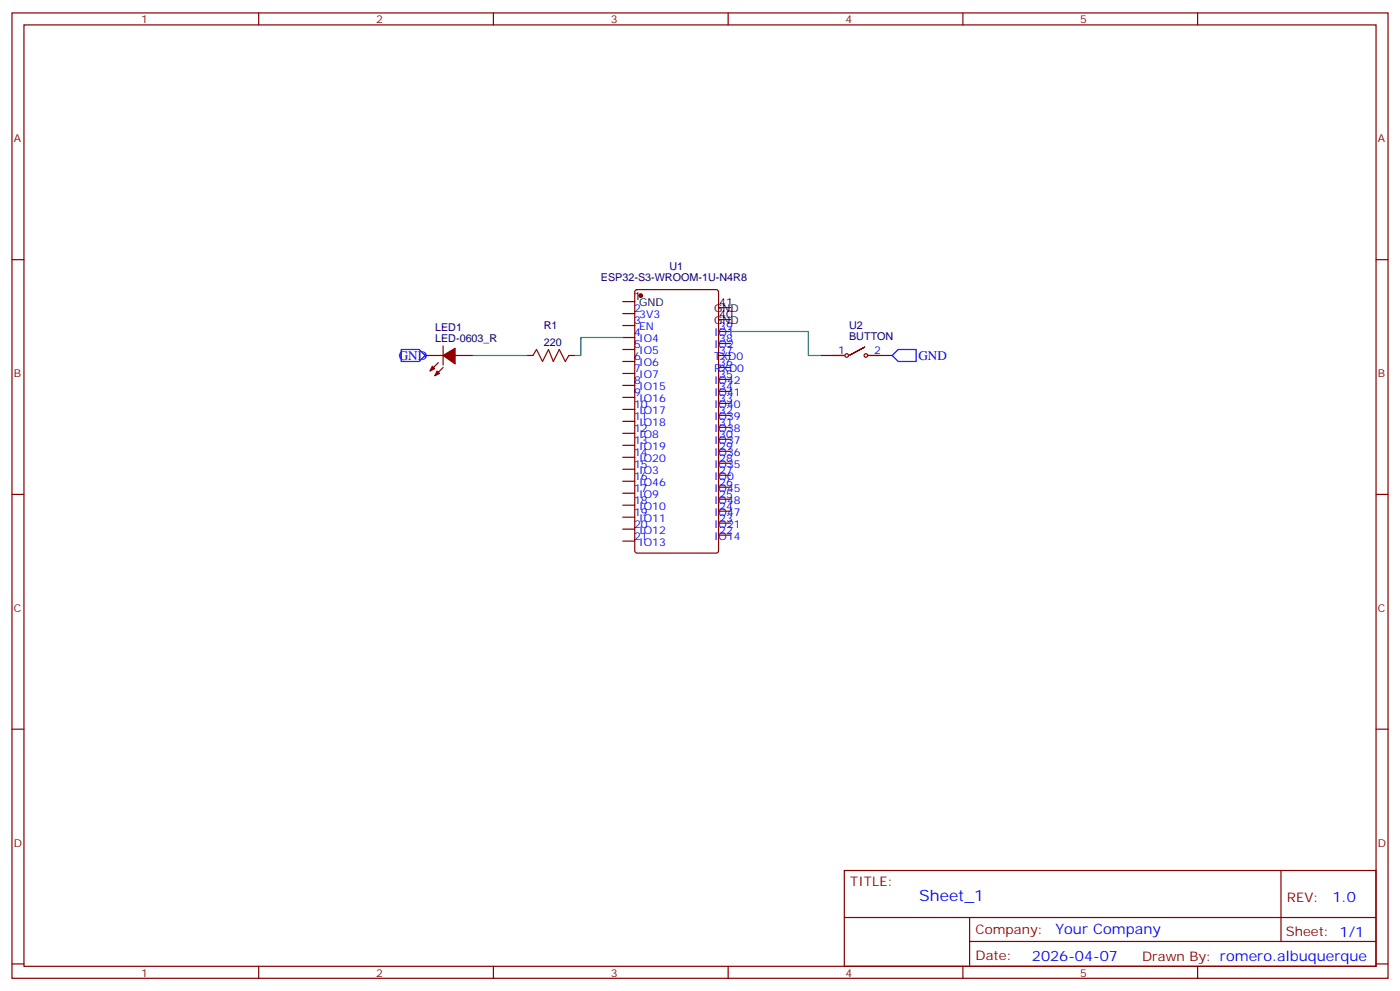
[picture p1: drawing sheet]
<svg xmlns="http://www.w3.org/2000/svg" width="412mm" height="292mm" viewBox="0 0 412 292" stroke-linecap="round" stroke-linejoin="round" font-family="sans-serif">
<g fill="none" stroke="#870000" stroke-width=".35">
<path d="M3.5 3.8h405.4v284.3h-405.4zM7.1 7.3h398.2v277.3h-398.2zM76.2 3.8v3.5M145.3 3.8v3.5M214.5 3.8v3.5M283.6 3.8v3.5M352.8 3.8v3.5M3.5 76.5h3.6M405.3 76.5h3.6M183.4 92.4h3.6M183.4 95.9h3.6M183.4 99.4h3.6"/>
<path d="M187.2 85.5l.5-.2h23.3l.6 .4 .1 76.5-.5 .7h-23.5l-.7-.4v-76.5zM211.7 97.6h3.5M183.4 102.9h3.6M183.4 106.5h3.6M183.4 110h3.6M183.4 113.5h3.6M183.4 117.1h3.6M211.7 118.8h3.5M211.7 115.3h3.5M211.7 111.8h3.5M211.7 108.2h3.5M211.7 104.7h3.5"/>
<path d="M211.7 101.2h3.5M183.4 120.6h3.6M183.4 124.1h3.6M183.4 127.6h3.6M183.4 131.2h3.6M183.4 134.7h3.6M183.4 138.2h3.6M211.7 140h3.5M211.7 136.5h3.5M211.7 132.9h3.5M211.7 129.4h3.5M211.7 125.9h3.5"/>
<path d="M211.7 122.3h3.5M3.5 145.6h3.6M183.4 141.7h3.6M183.4 145.3h3.6M183.4 148.8h3.6M183.4 152.3h3.6M183.4 155.9h3.6M183.4 159.4h3.6M211.7 157.6h3.5M211.7 154.1h3.5M211.7 150.6h3.5M211.7 147h3.5"/>
<path d="M211.7 143.5h3.5M405.3 145.6h3.6M3.5 214.8h3.6M405.3 214.8h3.6M248.7 256.4h156.6v28.2h-156.6zM377.3 256.4v20.9M248.7 270.2h156.5M285.6 277.3h119.6M285.6 270.2v14.2M3.5 283.9h3.6M76.2 284.6v3.5M145.3 284.6v3.5"/>
<path d="M214.5 284.6v3.5M283.6 284.6v3.5M352.8 284.6v3.5M405.3 283.9h3.6"/>
</g>
<circle cx="188.7" cy="87.1" r=".53" fill="#870000" stroke="#870000" stroke-width=".35"/>
<path d="M183.4 88.8h3.6M211.7 94.1h3.5M211.7 90.6h3.5" fill="none" stroke="#000" stroke-width=".35"/>
<g fill="#f00" stroke="#870000" stroke-width=".35">
<path d="M130.5 104.7l3.6-2.1v4.6z"/>
<path d="M130.5 101.9v5.6z"/>
</g>
<g fill="#870000" stroke="#870000" stroke-width=".35">
<path d="M129.1 109.6l1.4-1.4z"/>
<path d="M129.1 106.8l-1.4 1.4z"/>
</g>
<g fill="#f00" stroke="#870000" stroke-width=".35">
<path d="M128.8 109.3l.7 .7-1.4 .7z"/>
<path d="M127.4 107.9l.7 .7-1.5 .7z"/>
</g>
<g fill="none" stroke="#870000" stroke-width=".35">
<path d="M125.2 104.7h5.3M134.1 104.7h5.2M155.2 104.7h1.8M167.6 104.7h1.7M241.7 104.7h7M254.7 102.2l-4.6 2.5 4.6-2.5M255.8 104.7h7"/>
<circle cx="249.4" cy="104.7" r=".53"/>
<circle cx="255.1" cy="104.7" r=".53"/>
</g>
<path d="M157 104.7l1-1.8 1.8 3.6 1.8-3.6 1.4 3.6 1.7-3.6 1.8 3.6 1.1-1.8" fill="none" stroke="#a10000" stroke-width=".35"/>
<path d="M183.4 99.4h-12.3v5.3h-1.8M215.2 97.6h22.9v7.1h3.6M139.3 104.7h15.9" fill="none" stroke="#008700" stroke-width=".35"/>
<path d="M118.2 102.9h5.3l1.7 1.8-1.7 1.8h-5.3zM262.8 104.7l1.8-1.8h5.3v3.6h-5.3z" fill="none" stroke="#00f" stroke-width=".35"/>
<text font-size="4.6" fill="#00f" x="270.8" y="265.4">Sheet_1</text>
<g font-size="4.2" fill="#00f">
<text x="392.5" y="265.7">1.0</text>
<text x="310.9" y="275.2">Your Company</text>
<text x="304" y="283">2026-04-07</text>
</g>
<g font-size="3.9" fill="#00f">
<text x="117.5" y="105.9">GND</text>
<text x="270.5" y="106.1">GND</text>
</g>
<g font-size="3.9" fill="#800">
<text x="250.5" y="261">TITLE:</text>
<text x="379.1" y="265.7">REV:</text>
<text x="287.4" y="275.2">Company:</text>
<text x="378.7" y="275.8">Sheet: 1/1</text>
<text x="287.4" y="282.9">Date:</text>
<text x="336.4" y="282.9">Drawn By: romero.albuquerque</text>
</g>
<g font-size="3.2" fill="#800">
<text x="41.6" y="6.8">1</text>
<text x="110.8" y="6.8">2</text>
<text x="179.9" y="6.8">3</text>
<text x="249.1" y="6.8">4</text>
<text x="318.2" y="6.8">5</text>
<text x="4.1" y="41.9">A</text>
<text x="405.9" y="41.9">A</text>
<text x="4.1" y="111.1">B</text>
<text x="405.9" y="111.1">B</text>
<text x="4.1" y="180.2">C</text>
<text x="405.9" y="180.2">C</text>
<text x="4.1" y="249.3">D</text>
<text x="405.9" y="249.3">D</text>
<text x="41.6" y="287.6">1</text>
<text x="110.8" y="287.6">2</text>
<text x="179.9" y="287.6">3</text>
<text x="249.1" y="287.6">4</text>
<text x="318.2" y="287.6">5</text>
</g>
<g font-size="3.2" fill="#000080">
<text x="177" y="82.9">ESP32-S3-WROOM-1U-N4R8</text>
<text x="197.2" y="79.4">U1</text>
<text x="128.2" y="100.8">LED-0603_R</text>
<text x="128.2" y="97.6">LED1</text>
<text x="160.2" y="101.9">220</text>
<text x="160.2" y="97">R1</text>
<text x="250.1" y="100">BUTTON</text>
<text x="250.1" y="96.8">U2</text>
</g>
<g font-size="3.2">
<text x="186.8" y="88.5">1</text>
<text x="188.3" y="90.2">GND</text>
<text x="210.4" y="95.5">GND</text>
<text x="210.4" y="92">GND</text>
<text x="211.8" y="93.8">40</text>
<text x="211.8" y="90.2">41</text>
</g>
<g font-size="3.2" fill="#00f">
<text x="186.8" y="92">2</text>
<text x="186.8" y="95.5">3</text>
<text x="188.3" y="93.8">3V3</text>
<text x="186.8" y="99.1">4</text>
<text x="188.3" y="97.3">EN</text>
<text x="188.3" y="100.8">IO4</text>
<text x="210.4" y="99.1">IO1</text>
<text x="211.8" y="100.8">38</text>
<text x="211.8" y="97.3">39</text>
<text x="186.8" y="102.6">5</text>
<text x="186.8" y="106.1">6</text>
<text x="188.3" y="104.4">IO5</text>
<text x="188.3" y="107.9">IO6</text>
<text x="210.4" y="106.1">TXD0</text>
<text x="210.4" y="102.6">IO2</text>
<text x="211.8" y="107.9">36</text>
<text x="211.8" y="104.4">37</text>
<text x="246.9" y="104.4">1</text>
<text x="257.5" y="104.4">2</text>
<text x="186.8" y="109.6">7</text>
<text x="186.8" y="113.2">8</text>
<text x="188.3" y="111.4">IO7</text>
<text x="210.4" y="113.2">IO42</text>
<text x="210.4" y="109.6">RXD0</text>
<text x="211.8" y="111.4">35</text>
<text x="186.8" y="116.7">9</text>
<text x="188.3" y="114.9">IO15</text>
<text x="188.3" y="118.5">IO16</text>
<text x="210.4" y="116.7">IO41</text>
<text x="211.8" y="118.5">33</text>
<text x="211.8" y="114.9">34</text>
<text x="186.8" y="120.2">10</text>
<text x="186.8" y="123.8">11</text>
<text x="188.3" y="122">IO17</text>
<text x="188.3" y="125.5">IO18</text>
<text x="210.4" y="123.8">IO39</text>
<text x="210.4" y="120.2">IO40</text>
<text x="211.8" y="125.5">31</text>
<text x="211.8" y="122">32</text>
<text x="186.8" y="127.3">12</text>
<text x="186.8" y="130.8">13</text>
<text x="188.3" y="129">IO8</text>
<text x="210.4" y="130.8">IO37</text>
<text x="210.4" y="127.3">IO38</text>
<text x="211.8" y="129">30</text>
<text x="186.8" y="134.3">14</text>
<text x="186.8" y="137.9">15</text>
<text x="188.3" y="132.6">IO19</text>
<text x="188.3" y="136.1">IO20</text>
<text x="210.4" y="137.9">IO35</text>
<text x="210.4" y="134.3">IO36</text>
<text x="211.8" y="136.1">28</text>
<text x="211.8" y="132.6">29</text>
<text x="186.8" y="141.4">16</text>
<text x="188.3" y="139.6">IO3</text>
<text x="188.3" y="143.2">IO46</text>
<text x="210.4" y="141.4">IO0</text>
<text x="211.8" y="143.2">26</text>
<text x="211.8" y="139.6">27</text>
<text x="186.8" y="144.9">17</text>
<text x="186.8" y="148.4">18</text>
<text x="188.3" y="146.7">IO9</text>
<text x="210.4" y="148.4">IO48</text>
<text x="210.4" y="144.9">IO45</text>
<text x="211.8" y="146.7">25</text>
<text x="186.8" y="152">19</text>
<text x="186.8" y="155.5">20</text>
<text x="188.3" y="150.2">IO10</text>
<text x="188.3" y="153.7">IO11</text>
<text x="210.4" y="155.5">IO21</text>
<text x="210.4" y="152">IO47</text>
<text x="211.8" y="153.7">23</text>
<text x="211.8" y="150.2">24</text>
<text x="186.8" y="159">21</text>
<text x="188.3" y="157.3">IO12</text>
<text x="188.3" y="160.8">IO13</text>
<text x="210.4" y="159">IO14</text>
<text x="211.8" y="157.3">22</text>
</g>
</svg>
